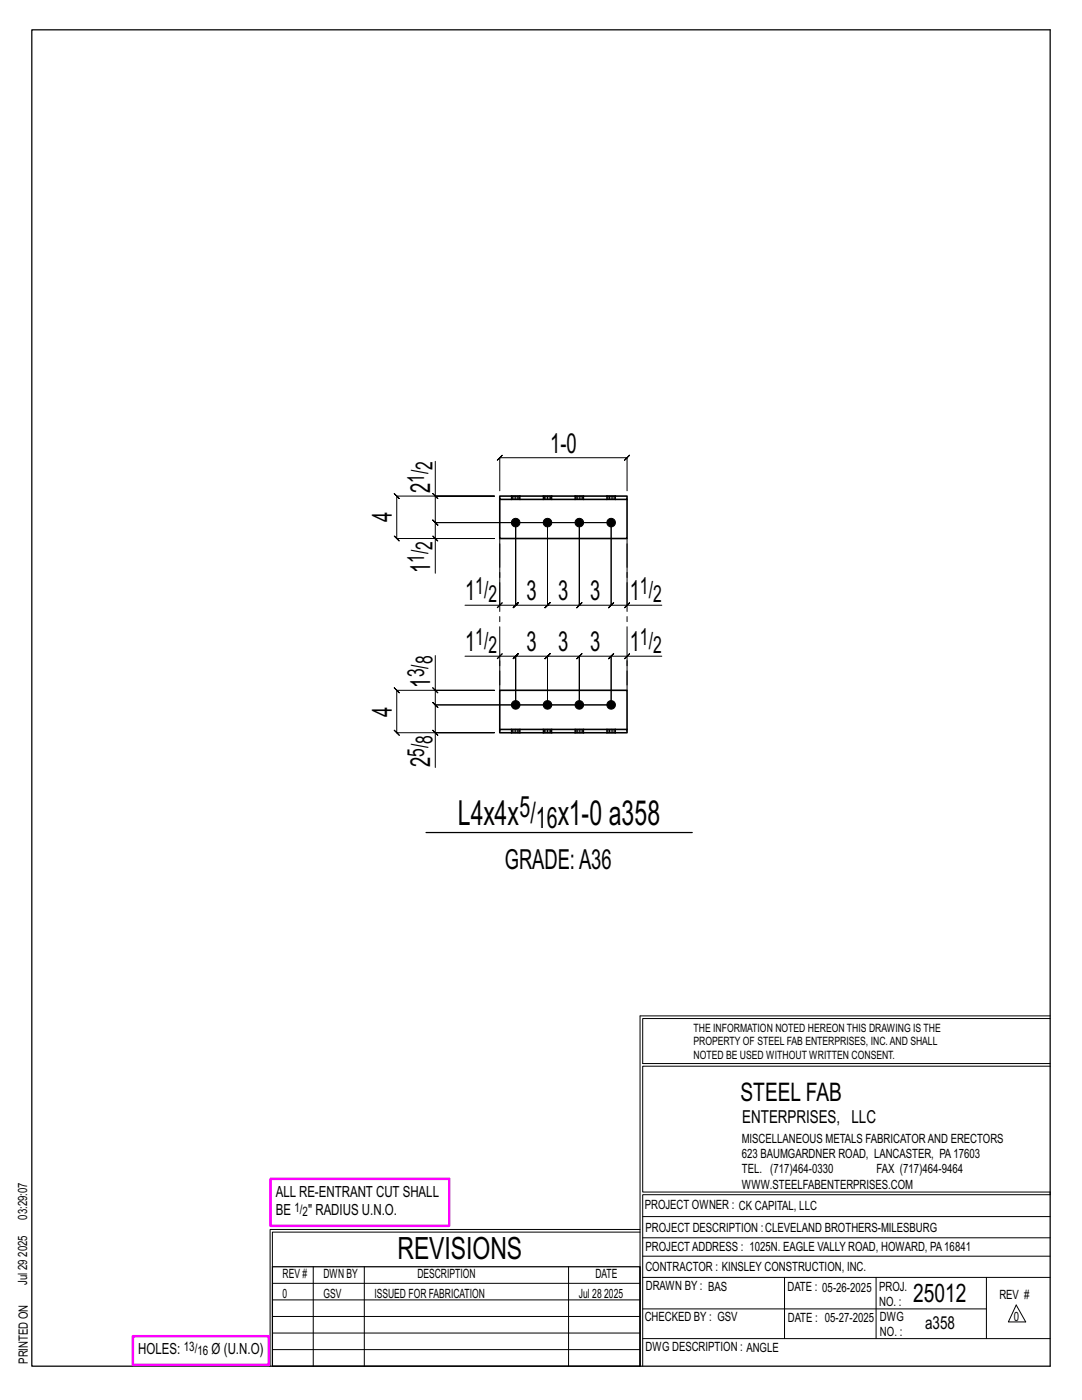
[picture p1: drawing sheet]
<svg xmlns="http://www.w3.org/2000/svg" width="216mm" height="279mm" viewBox="0 0 216 279" stroke-linecap="round" stroke-linejoin="round" font-family="sans-serif">
<g fill="none" stroke="#000" stroke-width=".2">
<path d="M86.4 98.5l1 1zM86.9 92.1v6.9h11.8h-19.5l-.5-.5 1 1-.5-.5v8.5l-.5-.5 1 1-.5-.5h19.5h-11.8v6.9M86.9 99v5.3l-.5-.5 1 1-.5-.5h35M99.7 97.9v-6.5l-.5 .5 1-1-.5 .5h25.4l-.5 .5 1-1-.5 .5v6.5M86.4 107l1 1zM99.7 108.5v12.3h-6.9M121.9 104.3h-35l-.5-.5 1 1-.5-.5v3.2M121.9 104.3v16.5l.5-.5-1 1 .5-.5h-6.3l.5-.5-1 1 .5-.5v-16.5v16.5l.5-.5-1 1 .5-.5h-6.4l.5-.5-1 1 .5-.5v-16.5v16.5l.5-.5-1 1 .5-.5h-6.3l.5-.5-1 1 .5-.5v-16.5v16.5l.5-.5-1 1 .5-.5h-3.2M121.9 104.3v16.5l-.5 .5 1-1-.5 .5h3.2M125.1 108.5v12.3h7M86.4 137.3l1 1zM86.9 130.8v7h11.8h-19.5l-.5-.5 1 1-.5-.5v8.4l-.5-.5 1 1-.5-.5h19.5h-11.8v7"/>
<path d="M86.9 137.8v2.9l-.5-.5 1 1-.5-.5h35M92.8 131h6.9v5.7M99.2 121.3l1-1zM99.7 131l.5-.5-1 1zM99.7 131h3.2l-.5 .5 1-1-.5 .5v9.7v-9.7l-.5 .5 1-1-.5 .5h6.3l-.5 .5 1-1-.5 .5v9.7v-9.7l-.5 .5 1-1-.5 .5h6.4l-.5 .5 1-1-.5 .5v9.7v-9.7l-.5 .5 1-1-.5 .5h6.3l-.5 .5 1-1-.5 .5v9.7M125.1 131l.5-.5-1 1zM125.1 120.8l.5-.5-1 1zM125.1 131h-3.2l.5-.5-1 1 .5-.5v9.7M132.1 131h-7v5.7M86.4 145.7l1 1zM121.9 140.7h-35l-.5-.5 1 1-.5-.5v5.5M127.7 202.7v70"/>
<path d="M127.7 202.7h81.8M209.5 203.3h-81.3v9h81.3M209.5 212.8h-81.3v25.1h81.3v.5h-81.3v34.3M54.4 259.4h73.3M54.4 256.1h73.3M62.5 252.8v19.9M72.7 252.8v19.9M113.4 252.8v19.9M127.7 245.4h-73.8v27.3M127.7 245.9h-73.3v6.9M128.2 242.8h81.3M128.2 254.9h81.3"/>
<path d="M128.2 250.7h81.3M128.2 247h81.3M156.5 254.9v12.2M174.8 254.9v12.2M196.8 254.9v12.2M54.4 269.3h73.3M54.4 266h73.3M54.4 262.7h73.3M128.2 261.2h68.6M128.2 267.1h81.3M202.8 260.4l1.9 3.4h-3.5z"/>
</g>
<path d="M6.3 6h203.2v266.7h-203.2zM85 166.2h53.1M54.4 252.8h73.3v19.9h-73.3z" fill="none" stroke="#000" stroke-width=".25"/>
<path d="M54 235.3h35.6v9.3h-35.6zM26.5 266.7h27.1v5.7h-27.1z" fill="none" stroke="#f0f" stroke-width=".5"/>
<g fill="#000" stroke="#000" stroke-width=".2">
<circle cx="102.9" cy="104.3" r=".86"/>
<circle cx="109.2" cy="104.3" r=".86"/>
<circle cx="115.6" cy="104.3" r=".86"/>
<circle cx="121.9" cy="104.3" r=".86"/>
<circle cx="102.9" cy="140.7" r=".86"/>
<circle cx="109.2" cy="140.7" r=".86"/>
<circle cx="115.6" cy="140.7" r=".86"/>
<circle cx="121.9" cy="140.7" r=".86"/>
</g>
<g fill="none" stroke="#000" stroke-width=".32">
<path d="M99.7 99h25.4v.7h-25.4zM99.7 99.7v7.8h25.4v-7.8M102 99h.1M102 99.7h.1M103.8 99h.1M103.8 99.7h.1M108.4 99h.1M108.4 99.7h.1M110.1 99h.1M110.1 99.7h.1M114.7 99h.1M114.7 99.7h.1"/>
<path d="M116.5 99h.1M116.5 99.7h.1M121.1 99h.1M121.1 99.7h.1M122.8 99h.1M122.8 99.7h.1M99.7 145.6h25.4v.6h-25.4zM99.7 145.6v-7.8h25.4v7.8M102 145.6h.1M102 146.2h.1M103.8 145.6h.1M103.8 146.2h.1"/>
<path d="M108.4 145.6h.1M108.4 146.2h.1M110.1 145.6h.1M110.1 146.2h.1M114.7 145.6h.1M114.7 146.2h.1M116.5 145.6h.1M116.5 146.2h.1M121.1 145.6h.1M121.1 146.2h.1M122.8 145.6h.1M122.8 146.2h.1"/>
</g>
<g fill="none" stroke="#000" stroke-width=".2" stroke-dasharray="2 1.4">
<path d="M102 99v.7M102 99h.1M102.3 99h-.2l-.1 .7M102.6 99h-.3v.7h-.2M102.9 99h.3v.7h-.3zM102.9 99h-.3v.7h-.3M102.9 99.7h-.3M103.2 99h.3v.7h-.3M103.5 99h.2v.7h-.2M103.7 99h.1M103.8 99.7h-.1M103.8 99.7v-.7"/>
<path d="M108.4 99v.7M108.4 99h.1M108.6 99h-.1l-.1 .7M108.9 99h-.3v.7h-.1M109.2 99h.4v.7h-.4zM109.2 99h-.3v.7h-.3M109.2 99.7h-.3M109.6 99h.3v.7h-.3M109.9 99h.1v.7h-.1M110 99h.1M110.1 99.7h-.1M110.1 99.7v-.7"/>
<path d="M114.7 99v.7M114.7 99h.1M115 99h-.2l-.1 .7M115.3 99h-.3v.7h-.2M115.6 99h.3v.7h-.3zM115.6 99h-.3v.7h-.3M115.6 99.7h-.3M115.9 99h.3v.7h-.3M116.2 99h.2v.7h-.2M116.4 99h.1M116.5 99.7h-.1M116.5 99.7v-.7"/>
<path d="M121.1 99v.7M121.1 99h.1M121.3 99h-.1l-.1 .7M121.6 99h-.3v.7h-.1M121.9 99h.4v.7h-.4zM121.9 99h-.3v.7h-.3M121.9 99.7h-.3M122.3 99h.3v.7h-.3M122.6 99h.1v.7h-.1M122.7 99h.1M122.8 99.7h-.1M122.8 99.7v-.7"/>
<path d="M102 145.6h.1M102 145.6v.6M102.1 146.2h-.1M102.3 146.2h-.2v-.6h.2M102.6 145.6h.3v.6h-.3zM102.6 146.2h-.3v-.6h.3M102.9 146.2h.3v-.6h.3M102.9 145.6h.3M103.2 146.2h.3v-.6h.2M103.5 146.2h.2l.1-.6M103.8 146.2v-.6M103.8 146.2h-.1"/>
<path d="M108.4 145.6h.1M108.4 145.6v.6M108.5 146.2h-.1M108.6 146.2h-.1v-.6h.1M108.9 145.6h.3v.6h-.3zM108.9 146.2h-.3v-.6h.3M109.2 146.2h.4v-.6h.3M109.2 145.6h.4M109.6 146.2h.3v-.6h.1M109.9 146.2h.1l.1-.6M110.1 146.2v-.6M110.1 146.2h-.1"/>
<path d="M114.7 145.6h.1M114.7 145.6v.6M114.8 146.2h-.1M115 146.2h-.2v-.6h.2M115.3 145.6h.3v.6h-.3zM115.3 146.2h-.3v-.6h.3M115.6 146.2h.3v-.6h.3M115.6 145.6h.3M115.9 146.2h.3v-.6h.2M116.2 146.2h.2l.1-.6M116.5 146.2v-.6M116.5 146.2h-.1"/>
<path d="M121.1 145.6h.1M121.1 145.6v.6M121.2 146.2h-.1M121.3 146.2h-.1v-.6h.1M121.6 145.6h.3v.6h-.3zM121.6 146.2h-.3v-.6h.3M121.9 146.2h.4v-.6h.3M121.9 145.6h.4M122.3 146.2h.3v-.6h.1M122.6 146.2h.1l.1-.6M122.8 146.2v-.6M122.8 146.2h-.1"/>
</g>
<path d="M99.7 107.5v30.3M125.1 107.5v30.3" fill="none" stroke="#000" stroke-width=".2" stroke-dasharray="5.8 1 1 1"/>
<g font-size="6.9">
<text x="91.4" y="164.7">L4x4x</text>
<text x="111.3" y="164.7">x1-0 a358</text>
</g>
<text font-size="6.1" x="79.3" y="251.3">REVISIONS</text>
<g font-size="5.9">
<text x="103.7" y="163.1">5/</text>
<text x="106.9" y="165.2">16</text>
</g>
<g font-size="5.5">
<text x="109.8" y="90.4">1-0</text>
<text x="85.9" y="98.5" transform="rotate(-90 85.9 98.5)">2</text>
<text x="78.2" y="104.3" transform="rotate(-90 78.2 104.3)">4</text>
<text x="85.9" y="114.4" transform="rotate(-90 85.9 114.4)">1</text>
<text x="92.8" y="119.8">1</text>
<text x="105" y="119.8">3</text>
<text x="111.4" y="119.8">3</text>
<text x="117.7" y="119.8">3</text>
<text x="125.7" y="119.8">1</text>
<text x="92.8" y="130">1</text>
<text x="105" y="130">3</text>
<text x="111.4" y="130">3</text>
<text x="117.7" y="130">3</text>
<text x="125.7" y="130">1</text>
<text x="85.9" y="137.2" transform="rotate(-90 85.9 137.2)">1</text>
<text x="78.2" y="143" transform="rotate(-90 78.2 143)">4</text>
<text x="85.9" y="153.2" transform="rotate(-90 85.9 153.2)">2</text>
<text x="100.7" y="173.4">GRADE:A36</text>
</g>
<g font-size="5.1">
<text x="147.8" y="219.8">STEEL FAB</text>
<text x="182.2" y="259.9">25012</text>
</g>
<g font-size="4.7">
<text x="86.3" y="93.8" transform="rotate(-90 86.3 93.8)">2</text>
<text x="84.6" y="96.4" transform="rotate(-90 84.6 96.4)">1/</text>
<text x="84.6" y="112.4" transform="rotate(-90 84.6 112.4)">1/</text>
<text x="86.3" y="109.7" transform="rotate(-90 86.3 109.7)">2</text>
<text x="94.8" y="118.6">1/</text>
<text x="127.7" y="118.6">1/</text>
<text x="97.4" y="120.2">2</text>
<text x="130.3" y="120.2">2</text>
<text x="94.8" y="128.7">1/</text>
<text x="97.4" y="130.4">2</text>
<text x="127.7" y="128.7">1/</text>
<text x="130.3" y="130.4">2</text>
<text x="84.6" y="135.2" transform="rotate(-90 84.6 135.2)">3/</text>
<text x="86.3" y="132.6" transform="rotate(-90 86.3 132.6)">8</text>
<text x="86.3" y="148.5" transform="rotate(-90 86.3 148.5)">8</text>
<text x="84.6" y="151.1" transform="rotate(-90 84.6 151.1)">5/</text>
</g>
<g font-size="3.6">
<text x="148.1" y="224.1">ENTERPRISES, LLC</text>
<text x="184.6" y="265.2">a358</text>
</g>
<g font-size="3.1">
<text x="55" y="238.9">ALL RE-ENTRANT CUT SHALL</text>
<text x="55" y="242.5">BE</text>
<text x="61.5" y="242.5">&quot; RADIUS U.N.O.</text>
<text x="27.6" y="270.2">HOLES:</text>
<text x="42.2" y="270.2">Ø (U.N.O)</text>
</g>
<g font-size="2.6">
<text x="58.8" y="241.8">1/</text>
<text x="60.4" y="242.7">2</text>
<text x="36.7" y="269.6">13/</text>
<text x="39.4" y="270.5">16</text>
</g>
<g font-size="2.5">
<text x="148" y="231.2">623 BAUMGARDNER ROAD, LANCASTER, PA17603</text>
<text x="148" y="228.1">MISCELLANEOUS METALS FABRICATORAND ERECTORS</text>
<text x="148" y="237.2">WWW.STEELFABENTERPRISES.COM</text>
<text x="148" y="234.2">TEL. (717)464-0330</text>
<text x="174.9" y="234.2">FAX (717)464-9464</text>
<text x="5.4" y="243.4" transform="rotate(-90 5.4 243.4)">03:29:07</text>
<text x="128.7" y="241.3">PROJECT OWNER : CK CAPITAL, LLC</text>
<text x="128.8" y="246">PROJECT DESCRIPTION :CLEVELAND BROTHERS-MILESBURG</text>
<text x="5.4" y="250.8" transform="rotate(-90 5.4 250.8)">2025</text>
<text x="128.8" y="249.7">PROJECTADDRESS : 1025N. EAGLE VALLY ROAD, HOWARD, PA16841</text>
<text x="5.4" y="256.5" transform="rotate(-90 5.4 256.5)">Jul 29</text>
<text x="56.4" y="255">REV #</text>
<text x="64.5" y="255">DWN BY</text>
<text x="83.3" y="255">DESCRIPTION</text>
<text x="118.8" y="255">DATE</text>
<text x="128.8" y="253.7">CONTRACTOR : KINSLEY CONSTRUCTION, INC.</text>
<text x="128.9" y="257.5">DRAWN BY : BAS</text>
<text x="157.1" y="257.6">DATE : 05-26-2025</text>
<text x="175.4" y="257.7">PROJ.</text>
<text x="56.4" y="259">0</text>
<text x="64.5" y="259">GSV</text>
<text x="74.7" y="259">ISSUED FOR FABRICATION</text>
<text x="115.5" y="259">Jul 28</text>
<text x="120.6" y="259">2025</text>
<text x="128.6" y="263.7">CHECKED BY : GSV</text>
<text x="157.2" y="263.7">DATE : 05-27-2025</text>
<text x="175.4" y="260.7">NO. :</text>
<text x="175.6" y="263.7">DWG</text>
<text x="199.4" y="259.2">REV #</text>
<text x="202.3" y="263.7">0</text>
<text x="128.8" y="269.7">DWG DESCRIPTION : ANGLE</text>
<text x="175.6" y="266.7">NO. :</text>
<text x="5.5" y="272.2" transform="rotate(-90 5.5 272.2)">PRINTED ON</text>
</g>
<g font-size="2.3">
<text x="138.4" y="208.6">PROPERTY OF STEEL FAB ENTERPRISES, INC.AND SHALL</text>
<text x="138.4" y="205.9">THE INFORMATION NOTED HEREON THIS DRAWING IS THE</text>
<text x="138.4" y="211.3">NOTED BE USED WITHOUT WRITTEN CONSENT.</text>
</g>
</svg>
